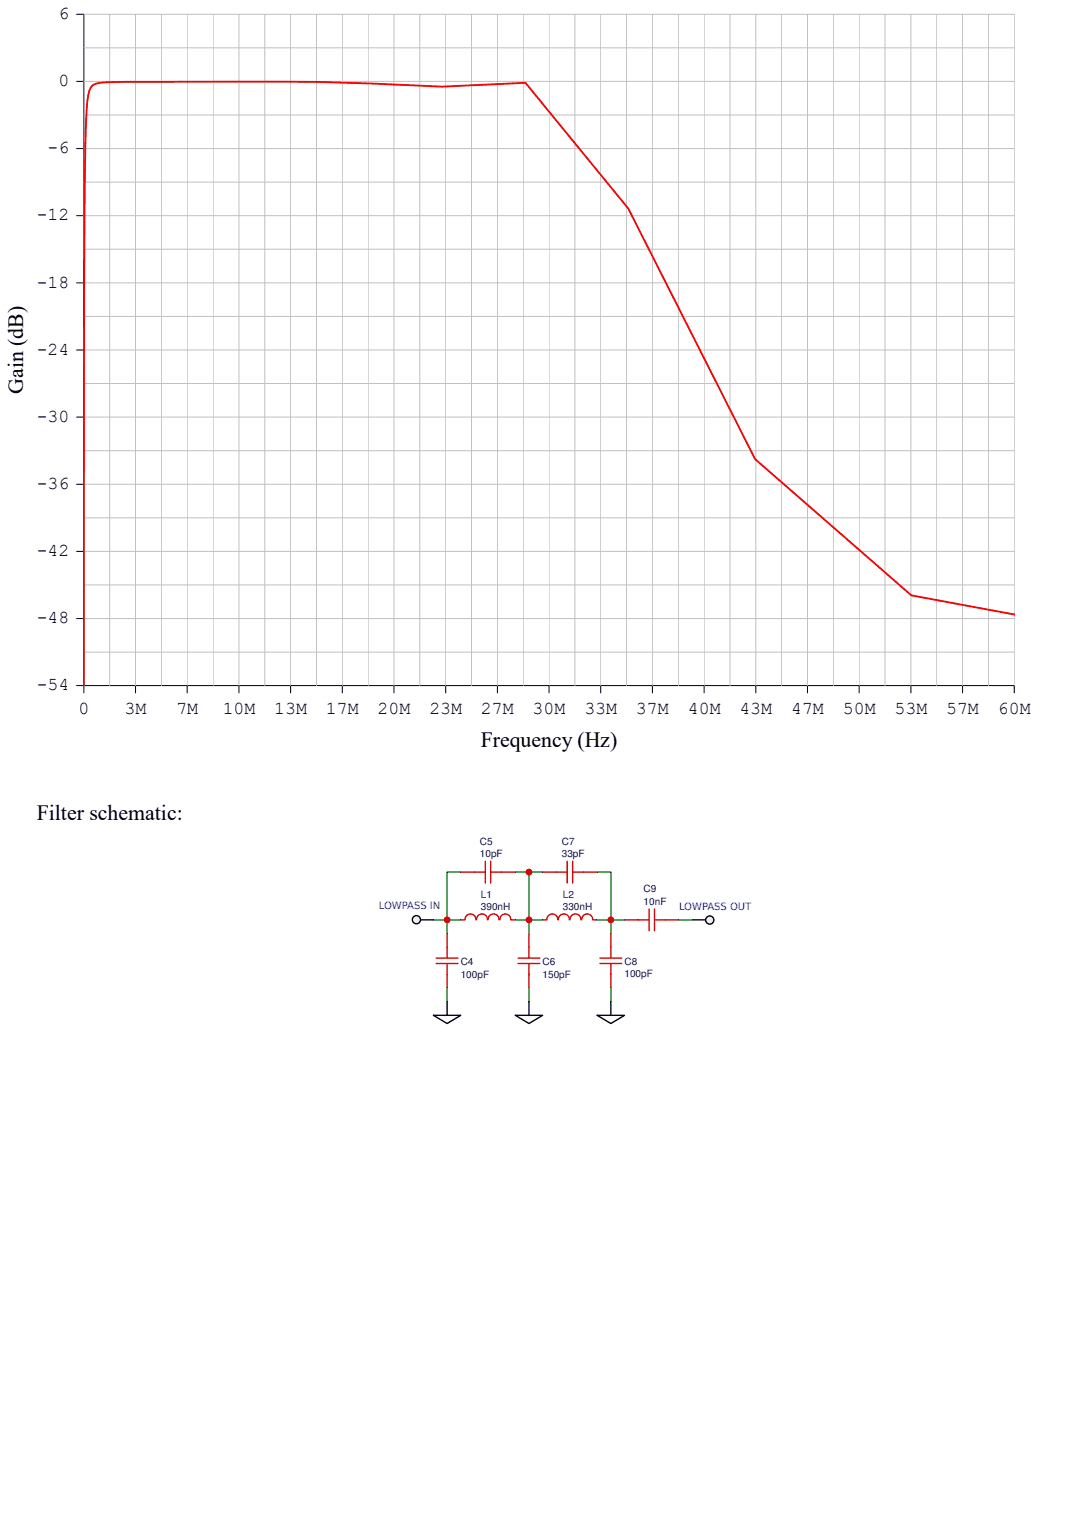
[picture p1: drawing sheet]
<svg xmlns="http://www.w3.org/2000/svg" width="210mm" height="297mm" viewBox="0 0 210 297" stroke-linecap="round" stroke-linejoin="round" font-family="sans-serif">
<g fill="none" stroke="#000" stroke-width=".19">
<path d="M16.3 134.4v-1.4h180.4v1.4M26.3 133v1.4M36.3 133v1.4M46.3 133v1.4M56.4 133v1.4M66.4 133v1.4M76.4 133v1.4M86.4 133v1.4M96.5 133v1.4M106.5 133v1.4M116.5 133v1.4M126.5 133v1.4"/>
<path d="M136.5 133v1.4M146.6 133v1.4M156.6 133v1.4M166.6 133v1.4M176.6 133v1.4M186.7 133v1.4"/>
</g>
<g fill="#fff">
<path d="M.6 59.4h4.9v17h-4.9z"/>
<path d="M7.1 131.1h6.4v3.8h-6.4z"/>
<path d="M7.1 118.2h6.4v3.7h-6.4z"/>
<path d="M7.1 105.1h6.4v3.7h-6.4z"/>
<path d="M7.1 92.1h6.4v3.7h-6.4z"/>
<path d="M7.1 79.1h6.4v3.7h-6.4z"/>
<path d="M7.1 66h6.4v3.8h-6.4z"/>
<path d="M7.1 53h6.4v3.8h-6.4z"/>
<path d="M7.1 40h6.4v3.7h-6.4z"/>
<path d="M7.1 27h6.4v3.7h-6.4z"/>
<path d="M9.2 13.9h4.3v3.8h-4.3z"/>
<path d="M11.3 .9h2.2v3.8h-2.2z"/>
</g>
<path d="M14.9 2.8h1.4v130.2h-1.4M14.9 15.8h1.4M14.9 28.8h1.4M14.9 54.9h1.4M14.9 41.8h1.4M14.9 67.9h1.4M14.9 93.9h1.4M14.9 80.9h1.4M14.9 120h1.4M14.9 107h1.4" fill="none" stroke="#000" stroke-width=".19"/>
<g fill="none" stroke="#c0c0c0" stroke-width=".19">
<path d="M16.3 2.8h180.4v130.2M16.3 15.8h180.4M16.3 9.3h180.4M21.3 2.8v130.2M26.3 2.8v130.2M31.3 2.8v130.2M36.3 2.8v130.2M41.3 2.8v130.2M46.3 2.8v130.2M51.3 2.8v130.2M56.4 2.8v130.2M61.4 2.8v130.2"/>
<path d="M66.4 2.8v130.2M71.4 2.8v130.2M76.4 2.8v130.2M81.4 2.8v130.2M86.4 2.8v130.2M91.4 2.8v130.2M96.5 2.8v130.2M101.5 2.8v130.2M106.5 2.8v130.2M111.5 2.8v130.2M116.5 2.8v130.2M121.5 2.8v130.2"/>
<path d="M126.5 2.8v130.2M131.5 2.8v130.2M136.5 2.8v130.2M141.6 2.8v130.2M146.6 2.8v130.2M151.6 2.8v130.2M156.6 2.8v130.2M161.6 2.8v130.2M166.6 2.8v130.2M171.6 2.8v130.2M176.6 2.8v130.2M181.7 2.8v130.2"/>
<path d="M186.7 2.8v130.2M191.7 2.8v130.2M16.3 35.3h180.4M16.3 28.8h180.4M16.3 22.3h180.4M16.3 54.9h180.4M16.3 48.3h180.4M16.3 41.8h180.4M16.3 74.4h180.4M16.3 67.9h180.4M16.3 61.4h180.4M16.3 93.9h180.4"/>
<path d="M16.3 87.4h180.4M16.3 80.9h180.4M16.3 120h180.4M16.3 113.5h180.4M16.3 107h180.4M16.3 100.5h180.4M16.3 126.5h180.4"/>
</g>
<path d="M196.7 119.2l-20-3.7-30.3-26.4-24.6-48.7-19.9-24.3-16.2 .7a847.3 847.3 0 0 0-53.4-.9l-12.3 .1a2.48 2.48 0 0 0-2.9 2.4 168 168 0 0 0-.7 19l-.1 95.7" fill="none" stroke="#f00" stroke-width=".35"/>
<g fill="none" stroke="#800" stroke-width=".26">
<path d="M89.4 178.5h.7M89.4 169.2h2.6M90.2 178.4a1.06 1.06 0 0 1 1-1.1 1.06 1.06 0 0 1 1.1 1.1M92.4 178.4a1.06 1.06 0 0 1 1.1-1.1 1.06 1.06 0 0 1 1 1.1M94.7 178.4a1.06 1.06 0 0 1 1-1.1 1.06 1.06 0 0 1 1.1 1.1M96.9 178.4a1.06 1.06 0 0 1 1.1-1.1 1.06 1.06 0 0 1 1.1 1.1M97.3 169.2h2.6M99.1 178.5h.8M105.2 169.2h2.7M108.2 178.4a1.06 1.06 0 0 0-1.1-1.1 1.06 1.06 0 0 0-1.1 1.1l-.8 .1M108.3 178.4a1.06 1.06 0 0 1 1-1.1 1.06 1.06 0 0 1 1.1 1.1M110.5 178.4a1.06 1.06 0 0 1 1.1-1.1 1.06 1.06 0 0 1 1 1.1"/>
<path d="M112.8 178.4a1.06 1.06 0 0 1 1.1-1.1 1.06 1.06 0 0 1 1 1.1M113.2 169.2h2.6M115 178.5h.8M121.1 178.5h2.6M129 178.5h2.7M86.7 181.1v2.6M86.7 189v2.7M102.6 181.1v2.6M102.6 189v2.7M118.5 181.1v2.6M118.5 189v2.7"/>
</g>
<g fill="none" stroke="#a00000" stroke-width=".26">
<path d="M92 169.2h2.1M94.1 167.1v4.2M95.2 167.1v4.2M95.2 169.2h2.1M107.9 169.2h2.1M110 167.1v4.2M111 169.2h2.2M111 167.1v4.2M123.7 178.5h2.2M125.9 176.3v4.3M126.9 176.3v4.3M126.9 178.5h2.1"/>
<path d="M84.6 186.9h4.2M84.6 185.9h4.2M86.7 183.7v2.2M86.7 186.9v2.1M100.5 186.9h4.2M100.5 185.9h4.2M102.6 183.7v2.2M102.6 186.9v2.1M116.3 186.9h4.3M116.3 185.9h4.3M118.5 183.7v2.2M118.5 186.9v2.1"/>
</g>
<path d="M89.4 169.2h-2.7v9.3M99.9 169.2h5.3M99.9 178.5h5.3M102.6 169.2v11.9M115.8 169.2h2.7v9.3h2.6M115.8 178.5h2.7v2.6" fill="none" stroke="#080" stroke-width=".26"/>
<path d="M134.3 178.5h2.7" fill="none" stroke="#000" stroke-width=".26"/>
<circle cx="137.6" cy="178.5" r=".79" fill="#efefef" stroke="#000" stroke-width=".26"/>
<path d="M84.1 178.5h5.3M131.7 178.5h2.6M86.7 191.7v2.6M102.6 191.7v2.6M118.5 191.7v2.6" fill="none" stroke="#080" stroke-width=".26"/>
<path d="M81.4 178.5h2.7M84.1 197h5.3l-2.7 1.6zM86.7 194.3v2.7M99.9 197h5.3l-2.6 1.6zM102.6 194.3v2.7M115.8 197h5.3l-2.6 1.6zM118.5 194.3v2.7" fill="none" stroke="#000" stroke-width=".26"/>
<circle cx="80.8" cy="178.4" r=".79" fill="#efefef" stroke="#000" stroke-width=".26"/>
<path d="M86.7 178.5v2.6" fill="none" stroke="#080" stroke-width=".26"/>
<g fill="#c00">
<circle cx="118.5" cy="178.5" r=".66"/>
<circle cx="102.6" cy="169.2" r=".66"/>
<circle cx="102.6" cy="178.5" r=".66"/>
<circle cx="86.7" cy="178.5" r=".66"/>
</g>
<g font-size="4.2">
<text x="4.5" y="76.4" transform="rotate(-90 4.5 76.4)">Gain (dB)</text>
<text x="93.3" y="144.9">Frequency (Hz)</text>
<text x="7.1" y="159.1">Filter schematic:</text>
</g>
<g font-size="3.5">
<text x="11.3" y="3.7">6</text>
<text x="11.3" y="16.7">0</text>
<text x="9.2" y="29.7">-6</text>
<text x="7.1" y="42.8">-12</text>
<text x="7.1" y="55.8">-18</text>
<text x="7.1" y="68.8">-24</text>
<text x="7.1" y="81.8">-30</text>
<text x="7.1" y="94.8">-36</text>
<text x="7.1" y="107.9">-42</text>
<text x="7.1" y="120.9">-48</text>
<text x="7.1" y="133.9">-54</text>
<text x="15.2" y="138.6">0</text>
<text x="24.2" y="138.6">3M</text>
<text x="34.2" y="138.6">7M</text>
<text x="43.2" y="138.6">10M</text>
<text x="53.2" y="138.6">13M</text>
<text x="63.2" y="138.6">17M</text>
<text x="73.2" y="138.6">20M</text>
<text x="83.3" y="138.6">23M</text>
<text x="93.3" y="138.6">27M</text>
<text x="103.3" y="138.6">30M</text>
<text x="113.3" y="138.6">33M</text>
<text x="123.3" y="138.6">37M</text>
<text x="133.4" y="138.6">40M</text>
<text x="143.4" y="138.6">43M</text>
<text x="153.4" y="138.6">47M</text>
<text x="163.4" y="138.6">50M</text>
<text x="173.5" y="138.6">53M</text>
<text x="183.5" y="138.6">57M</text>
<text x="193.5" y="138.6">60M</text>
</g>
<g font-size="1.9" fill="#000080">
<text x="93.1" y="166.3">10pF</text>
<text x="93.1" y="163.9">C5</text>
<text x="108.9" y="166.3">33pF</text>
<text x="108.9" y="163.9">C7</text>
<text x="124.8" y="173.1">C9</text>
<text x="93.3" y="176.5">390nH</text>
<text x="93.3" y="174.1">L1</text>
<text x="109.1" y="176.5">330nH</text>
<text x="109.1" y="174.1">L2</text>
<text x="124.8" y="175.5">10nF</text>
<text x="89.3" y="189.6">100pF</text>
<text x="89.4" y="187.3">C4</text>
<text x="105.2" y="189.6">150pF</text>
<text x="105.2" y="187.3">C6</text>
<text x="121.1" y="189.6">100pF</text>
<text x="121.1" y="187.2">C8</text>
</g>
<g font-size="1.9" fill="#00f">
<text x="73.5" y="176.4">LOWPASS IN</text>
<text x="131.7" y="176.4">LOWPASS OUT</text>
</g>
</svg>
